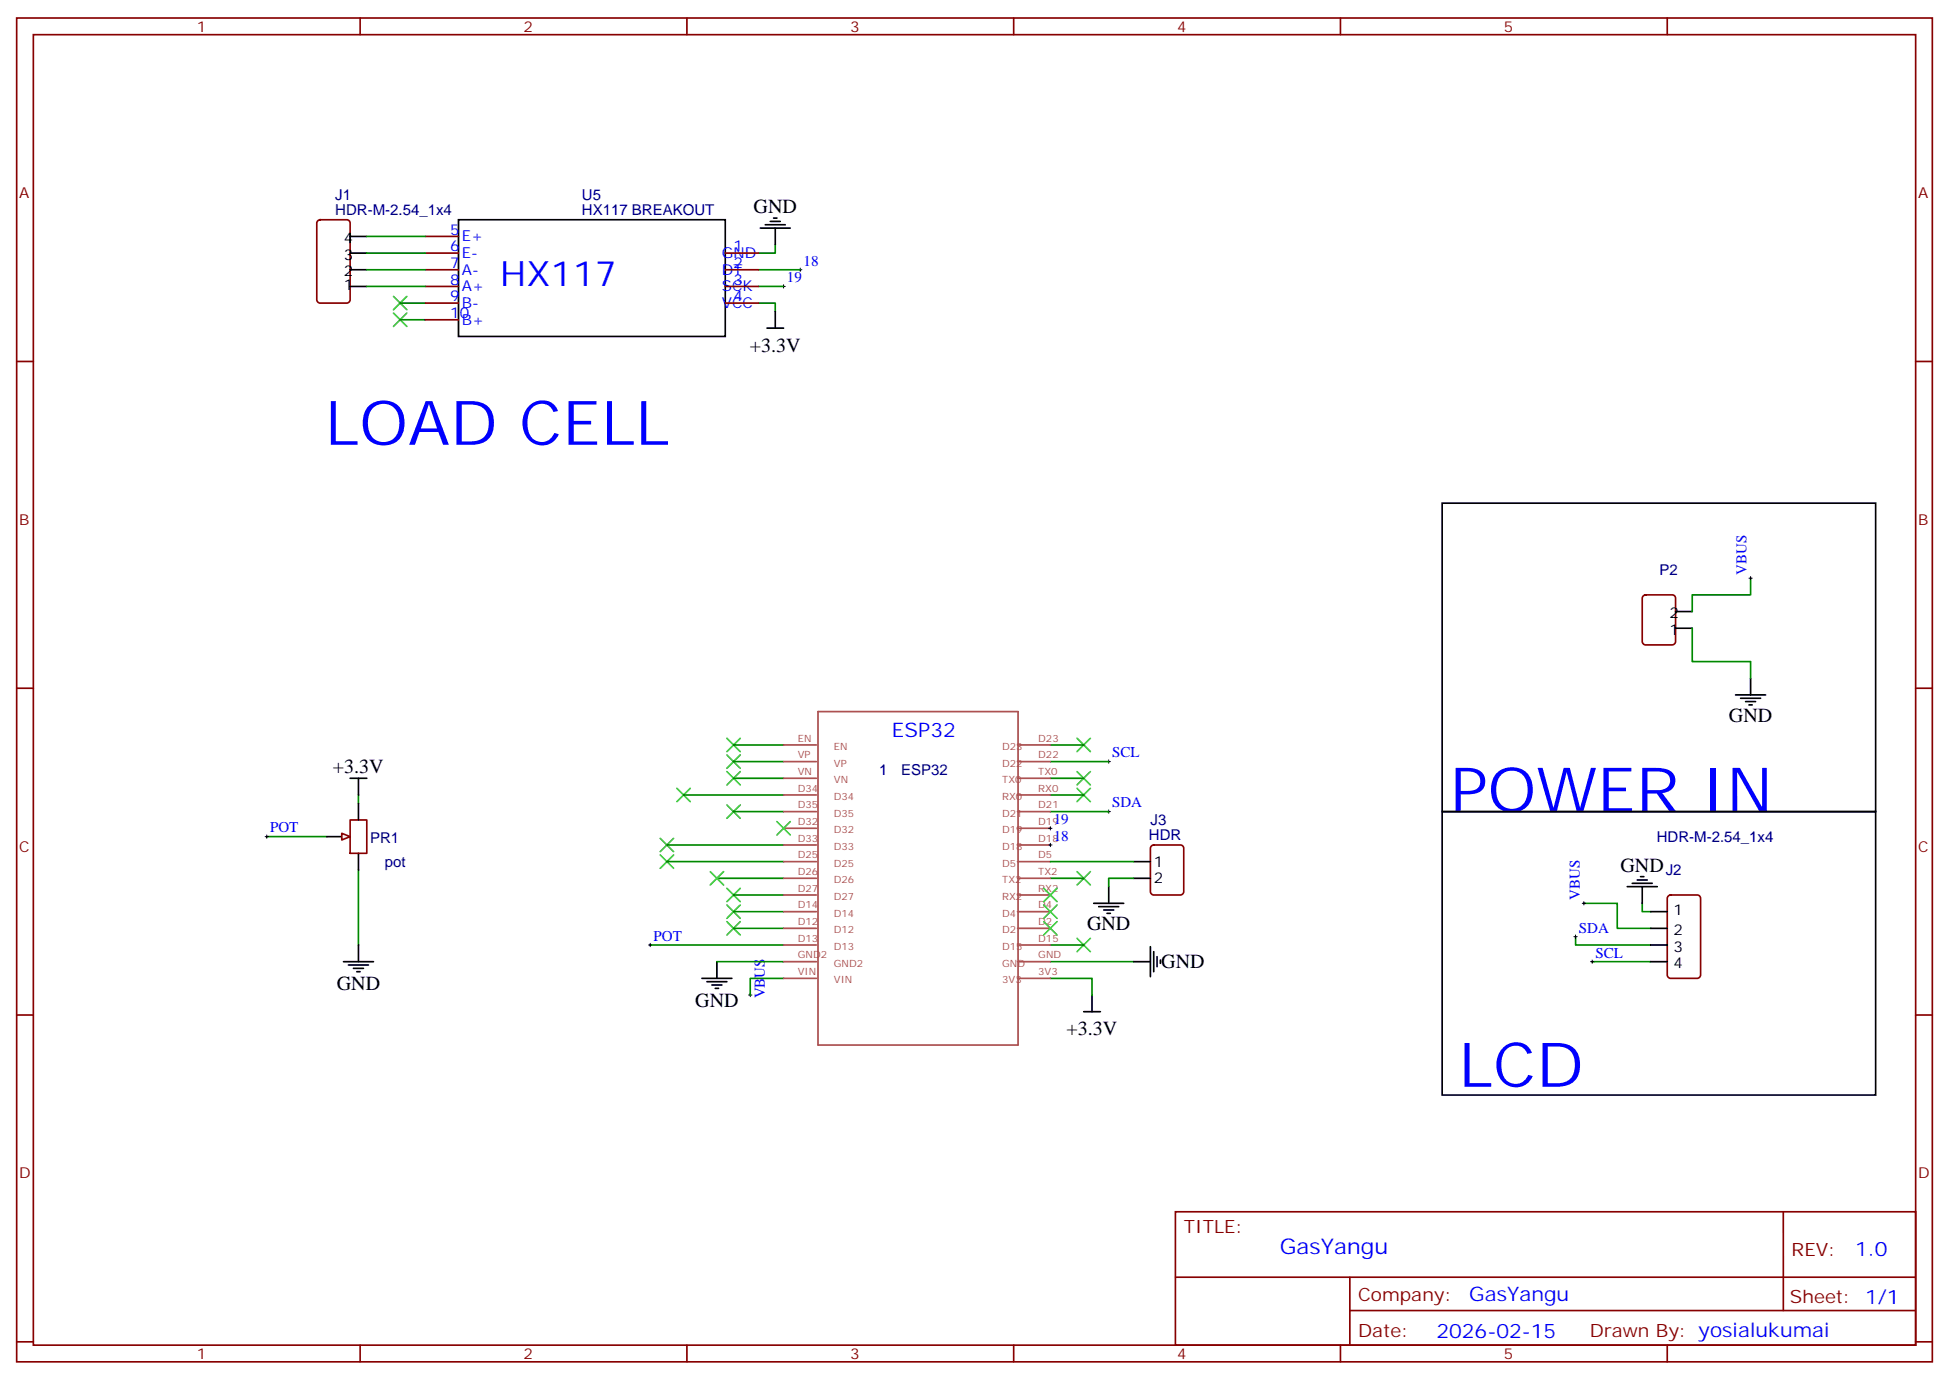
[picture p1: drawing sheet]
<svg xmlns="http://www.w3.org/2000/svg" width="412mm" height="292mm" viewBox="0 0 412 292" stroke-linecap="round" stroke-linejoin="round" font-family="sans-serif">
<g fill="none" stroke="#870000" stroke-width=".35">
<path d="M3.5 3.8h405.4v284.3h-405.4zM7.1 7.3h398.2v277.3h-398.2zM76.2 3.8v3.5M145.3 3.8v3.5M214.5 3.8v3.5M283.6 3.8v3.5M352.8 3.8v3.5M3.5 76.5h3.6M405.3 76.5h3.6M3.5 145.6h3.6M405.3 145.6h3.6M74.1 173.5h3.5v7.1h-3.5z"/>
<path d="M3.5 214.8h3.6M405.3 214.8h3.6M248.7 256.4h156.6v28.2h-156.6zM377.3 256.4v20.9M248.7 270.2h156.5M285.6 277.3h119.6M285.6 270.2v14.2M3.5 283.9h3.6M76.2 284.6v3.5M145.3 284.6v3.5M214.5 284.6v3.5M283.6 284.6v3.5"/>
<path d="M352.8 284.6v3.5M405.3 283.9h3.6"/>
</g>
<path d="M139.7 177.4l2.8 2.8M142.5 177.4l-2.8 2.8M139.7 180.9l2.8 2.8M142.5 180.9l-2.8 2.8" fill="none" stroke="#3c3" stroke-width=".35"/>
<path d="M56.4 177h12.7M75.8 168.2v1.8M75.8 184.1v15.9" fill="none" stroke="#008700" stroke-width=".35"/>
<path d="M56.1 177h.7M56.4 176.7v.7" fill="none" stroke="#000" stroke-width=".21"/>
<path d="M69.1 177h3.6M74.1 164.7h3.5M75.8 164.7v3.5M75.8 170v3.5M75.8 180.6v3.5M75.8 200v3.5M72.7 203.5h6.3M73.7 204.2h4.3M74.8 204.9h2.1M75.5 205.6h.7" fill="none" stroke="#000" stroke-width=".35"/>
<path d="M72.3 176.3l1.8 .7-1.8 .7z" fill="#f0f0f0" stroke="#870000" stroke-width=".35"/>
<g fill="none" stroke="#000" stroke-width=".35">
<path d="M74.1 57.1h3.5M74.1 53.6h3.5M74.1 50h3.5M97 46.5h56.5v24.7h-56.5zM160.9 48.3h6.3M161.9 47.6h4.3M163 46.8h2.1M163.7 46.1h.7M164 48.3v3.5M74.1 60.6h3.5M162.3 69.4h3.5M164 65.9v3.5"/>
<path d="M305.2 106.5h91.7v65.2h-91.7zM354.5 132.9h3.6M354.5 129.4h3.6M367.2 147h6.4M368.3 147.7h4.2M369.4 148.4h2.1M370.1 149.2h.7M370.4 143.5v3.5M305.2 171.7h91.7v60h-91.7zM231.4 191.1h6.4M232.5 191.8h4.2M233.5 192.5h2.2"/>
<path d="M234.2 193.3h.7M234.6 187.6v3.5M239.9 182.3h3.5M239.9 185.8h3.5M344.3 187.6h6.4M345.4 186.9h4.2M346.4 186.2h2.1M347.1 185.5h.7M347.5 187.6v3.5M349.2 192.9h3.6M349.2 196.4h3.6M349.2 200h3.6"/>
<path d="M148.5 207h6.4M149.6 207.7h4.2M150.6 208.4h2.2M151.3 209.1h.7M151.7 203.5v3.5M229.3 214.1h3.5M231.1 210.5v3.6M239.9 203.5h3.5M243.4 200.3v6.4M244.1 201.4v4.2M244.8 202.4v2.1M245.5 203.1v.7"/>
<path d="M349.2 203.5h3.6"/>
</g>
<g fill="none" stroke="#008700" stroke-width=".35">
<path d="M77.6 50h12.4M77.6 57.1h12.4M77.6 53.6h12.4M160.5 57.1h8.8M164 51.8v1.8h-3.5M77.6 60.6h12.4M84.7 67.7h5.3M84.7 64.1h5.3M160.5 64.1h3.5v1.8M160.5 60.6h5.3M358.1 132.9v7.1h12.3v3.5M370.4 122.3v3.6h-12.3v3.5"/>
<path d="M155.2 157.6h10.6M222.2 157.6h7.1M141.1 178.8h24.7M144.6 168.2h21.2M155.2 161.1h10.6M155.2 164.7h10.6M155.2 171.7h10.6M222.2 171.7h12.4M222.2 161.1h12.4M222.2 164.7h7.1M222.2 168.2h7.1M137.6 200h28.2"/>
<path d="M141.1 182.3h24.7M151.7 185.8h14.1M155.2 196.4h10.6M155.2 189.4h10.6M155.2 192.9h10.6M222.2 200h7.1M222.2 185.8h7.1M222.2 182.3h17.7M239.9 185.8h-5.3v1.8M333.4 198.2v1.8h15.8M335.1 191.1h7.1v5.3h7M347.5 191.1v1.8h1.7"/>
<path d="M151.7 203.5h14.1M165.8 207h-7.1v3.5M222.2 207h8.9v3.5M222.2 203.5h17.7M336.9 203.5h12.3"/>
</g>
<g fill="none" stroke="#000" stroke-width=".21">
<path d="M169 57.1h.7M169.3 56.7v.7M165.5 60.6h.7M165.8 60.3v.7M370.1 122.3h.7M370.4 122v.7M221.9 178.8h.7M221.9 175.3h.7M222.2 174.9v.7M222.2 178.4v.7M234.2 171.7h.7M234.2 161.1h.7"/>
<path d="M234.6 160.8v.7M234.6 171.4v.7M137.2 200h.7M137.6 199.6v.7M333 198.2h.7M333.4 197.8v.7M334.8 191.1h.7M335.1 190.8v.7M158.4 210.5h.7M158.7 210.2v.7M336.5 203.5h.8M336.9 203.1v.7"/>
</g>
<g fill="none" stroke="#870000" stroke-width=".35">
<path d="M67.3 46.7l.4-.2h5.7a.71 .71 0 0 1 .7 .7v16.2a.76 .76 0 0 1-.7 .7h-5.7a.76 .76 0 0 1-.7-.7v-16.2zM90 53.6h7M90 57.1h7M90 50h7M153.5 53.6h7M153.5 57.1h7M90 60.6h7M90 64.1h7M90 67.7h7M153.5 60.6h7M153.5 64.1h7M347.7 126.1l.5-.2h5.6a.71 .71 0 0 1 .7 .7v9.1a.76 .76 0 0 1-.7 .8h-5.6a.76 .76 0 0 1-.7-.8v-9.1z"/>
<path d="M243.7 179l.4-.2h5.7a.71 .71 0 0 1 .7 .7v9.2a.76 .76 0 0 1-.7 .7h-5.7a.76 .76 0 0 1-.7-.7v-9.2zM353 189.6l.5-.2h5.6a.71 .71 0 0 1 .7 .7v16.2a.76 .76 0 0 1-.7 .7h-5.6a.76 .76 0 0 1-.7-.7v-16.2z"/>
</g>
<g fill="none" stroke="#3c3" stroke-width=".35">
<path d="M83.3 66.3l2.8 2.8M83.3 62.7l2.8 2.8M86.1 66.3l-2.8 2.8M86.1 62.7l-2.8 2.8M153.8 159.7l2.8 2.9M153.8 156.2l2.8 2.8M156.6 156.2l-2.8 2.8M156.6 159.7l-2.8 2.9M227.9 156.2l2.8 2.8M230.7 156.2l-2.8 2.8M143.2 166.8l2.8 2.8M146 166.8l-2.8 2.8"/>
<path d="M153.8 170.3l2.8 2.8M153.8 163.3l2.8 2.8M156.6 170.3l-2.8 2.8M156.6 163.3l-2.8 2.8M164.4 173.8l2.8 2.9M167.2 173.8l-2.8 2.9M227.9 163.3l2.8 2.8M227.9 166.8l2.8 2.8M230.7 163.3l-2.8 2.8M230.7 166.8l-2.8 2.8M150.3 184.4l2.8 2.9M153.1 184.4l-2.8 2.9"/>
<path d="M153.8 195l2.8 2.8M153.8 191.5l2.8 2.8M153.8 188l2.8 2.8M156.6 195l-2.8 2.8M156.6 191.5l-2.8 2.8M156.6 188l-2.8 2.8M220.8 188l2.9 2.8M220.8 191.5l2.9 2.8M220.8 195l2.9 2.8M223.7 191.5l-2.9 2.8M223.7 188l-2.9 2.8M223.7 195l-2.9 2.8"/>
<path d="M227.9 184.4l2.8 2.9M227.9 198.5l2.8 2.9M230.7 184.4l-2.8 2.9M230.7 198.5l-2.8 2.9"/>
</g>
<g fill="none" stroke="#a64a4a" stroke-width=".35">
<path d="M165.8 157.6h6.9M173.1 150.6h42.3v70.5h-42.3zM215.3 157.6h6.9M165.8 178.8h6.9M165.8 175.3h6.9M165.8 171.7h6.9M165.8 168.2h6.9M165.8 164.7h6.9M165.8 161.1h6.9M215.3 178.8h6.9M215.3 175.3h6.9M215.3 171.7h6.9"/>
<path d="M215.3 168.2h6.9M215.3 164.7h6.9M215.3 161.1h6.9M165.8 200h6.9M165.8 196.4h6.9M165.8 192.9h6.9M165.8 189.4h6.9M165.8 185.8h6.9M165.8 182.3h6.9M215.3 200h6.9M215.3 196.4h6.9M215.3 192.9h6.9"/>
<path d="M215.3 189.4h6.9M215.3 185.8h6.9M215.3 182.3h6.9M165.8 207h6.9M165.8 203.5h6.9M215.3 207h6.9M215.3 203.5h6.9"/>
</g>
<g font-size="13.1" fill="#00f">
<text x="68.8" y="94.1">LOAD CELL</text>
<text x="306.9" y="171.7">POWER IN</text>
<text x="308.7" y="229.9">LCD</text>
</g>
<text font-size="7.4" fill="#00f" x="105.8" y="60.6">HX117</text>
<text font-size="4.6" fill="#00f" x="270.8" y="265.4">GasYangu</text>
<g font-size="4.2">
<text x="159.5" y="45.1">GND</text>
<text x="158.7" y="74.4">+3.3V</text>
<text x="365.8" y="152.7">GND</text>
<text x="70.4" y="163.6">+3.3V</text>
<text x="342.9" y="184.4">GND</text>
<text x="230" y="196.8">GND</text>
<text x="71.3" y="209.6">GND</text>
<text x="245.7" y="204.9">GND</text>
<text x="147.1" y="213.1">GND</text>
<text x="225.7" y="219">+3.3V</text>
</g>
<g font-size="4.2" fill="#00f">
<text x="188.7" y="155.9">ESP32</text>
<text x="392.5" y="265.7">1.0</text>
<text x="310.9" y="275.2">GasYangu</text>
<text x="304" y="283">2026-02-15</text>
</g>
<g font-size="3.9" fill="#800">
<text x="250.5" y="261">TITLE:</text>
<text x="379.1" y="265.7">REV:</text>
<text x="287.4" y="275.2">Company:</text>
<text x="378.7" y="275.8">Sheet: 1/1</text>
<text x="287.4" y="282.9">Date:</text>
<text x="336.4" y="282.9">Drawn By: yosialukumai</text>
</g>
<g font-size="3.2" fill="#800">
<text x="41.6" y="6.8">1</text>
<text x="110.8" y="6.8">2</text>
<text x="179.9" y="6.8">3</text>
<text x="249.1" y="6.8">4</text>
<text x="318.2" y="6.8">5</text>
<text x="4.1" y="41.9">A</text>
<text x="405.9" y="41.9">A</text>
<text x="4.1" y="111.1">B</text>
<text x="405.9" y="111.1">B</text>
<text x="4.1" y="180.2">C</text>
<text x="405.9" y="180.2">C</text>
<text x="4.1" y="249.3">D</text>
<text x="405.9" y="249.3">D</text>
<text x="41.6" y="287.6">1</text>
<text x="110.8" y="287.6">2</text>
<text x="179.9" y="287.6">3</text>
<text x="249.1" y="287.6">4</text>
<text x="318.2" y="287.6">5</text>
</g>
<g font-size="3.2" fill="#000080">
<text x="70.9" y="45.4">HDR-M-2.54_1x4</text>
<text x="70.9" y="42.2">J1</text>
<text x="123.1" y="45.4">HX117 BREAKOUT</text>
<text x="123.1" y="42.3">U5</text>
<text x="351.1" y="121.6">P2</text>
<text x="186.1" y="164">1</text>
<text x="190.7" y="164">ESP32</text>
<text x="78.3" y="178.3">PR1</text>
<text x="243.1" y="177.7">HDR</text>
<text x="243.4" y="174.6">J3</text>
<text x="350.6" y="178.2">HDR-M-2.54_1x4</text>
<text x="81.4" y="183.4">pot</text>
<text x="352.4" y="185.1">J2</text>
</g>
<g font-size="3.2">
<text x="72.8" y="51.4">4</text>
<text x="72.8" y="58.5">2</text>
<text x="72.8" y="55">3</text>
<text x="72.8" y="61.3">1</text>
<text x="353.2" y="130.8">2</text>
<text x="353.2" y="134.3">1</text>
<text x="244.1" y="183.4">1</text>
<text x="244.1" y="186.9">2</text>
<text x="354.1" y="193.6">1</text>
<text x="354.1" y="197.8">2</text>
<text x="354.1" y="201.4">3</text>
<text x="354.1" y="204.9">4</text>
</g>
<g font-size="3.2" fill="#00f">
<text x="95.2" y="49.7">5</text>
<text x="95.2" y="53.2">6</text>
<text x="97.7" y="51.1">E+</text>
<text x="155.2" y="53.2">1</text>
<text x="95.2" y="56.7">7</text>
<text x="97.7" y="54.6">E-</text>
<text x="97.7" y="58.1">A-</text>
<text x="152.8" y="54.6">GND</text>
<text x="152.8" y="58.1">DT</text>
<text x="155.2" y="56.7">2</text>
<text x="166.5" y="59.7">19</text>
<text x="170" y="56.2">18</text>
<text x="95.2" y="60.3">8</text>
<text x="95.2" y="63.8">9</text>
<text x="97.7" y="61.7">A+</text>
<text x="97.7" y="65.2">B-</text>
<text x="152.8" y="61.7">SCK</text>
<text x="152.8" y="65.2">VCC</text>
<text x="155.2" y="60.3">3</text>
<text x="155.2" y="63.8">4</text>
<text x="95.2" y="67.3">10</text>
<text x="97.7" y="68.7">B+</text>
<text x="369.5" y="121.6" transform="rotate(-90 369.5 121.6)">VBUS</text>
<text x="235.3" y="160.3">SCL</text>
<text x="235.3" y="170.9">SDA</text>
<text x="57.1" y="176.1">POT</text>
<text x="223" y="177.9">18</text>
<text x="223" y="174.4">19</text>
<text x="334.3" y="190.4" transform="rotate(-90 334.3 190.4)">VBUS</text>
<text x="334.1" y="197.3">SDA</text>
<text x="138.3" y="199.1">POT</text>
<text x="337.6" y="202.6">SCL</text>
<text x="161.9" y="211.2" transform="rotate(-90 161.9 211.2)">VBUS</text>
</g>
<g font-size="2.1" fill="#a54b4b">
<text x="168.8" y="160.5">VP</text>
<text x="168.8" y="156.9">EN</text>
<text x="176.4" y="158.7">EN</text>
<text x="212.1" y="158.7">D23</text>
<text x="219.7" y="160.5">D22</text>
<text x="219.7" y="156.9">D23</text>
<text x="168.8" y="167.5">D34</text>
<text x="168.8" y="164">VN</text>
<text x="176.4" y="165.7">VN</text>
<text x="176.4" y="162.2">VP</text>
<text x="212.1" y="165.7">TX0</text>
<text x="212.1" y="162.2">D22</text>
<text x="219.7" y="167.5">RX0</text>
<text x="219.7" y="164">TX0</text>
<text x="168.8" y="171">D35</text>
<text x="176.4" y="172.8">D35</text>
<text x="176.4" y="169.2">D34</text>
<text x="212.1" y="172.8">D21</text>
<text x="212.1" y="169.2">RX0</text>
<text x="219.7" y="171">D21</text>
<text x="168.8" y="178.1">D33</text>
<text x="168.8" y="174.6">D32</text>
<text x="176.4" y="179.8">D33</text>
<text x="176.4" y="176.3">D32</text>
<text x="212.1" y="179.8">D18</text>
<text x="212.1" y="176.3">D19</text>
<text x="219.7" y="178.1">D18</text>
<text x="219.7" y="174.6">D19</text>
<text x="168.8" y="185.1">D26</text>
<text x="168.8" y="181.6">D25</text>
<text x="176.4" y="183.4">D25</text>
<text x="212.1" y="183.4">D5</text>
<text x="219.7" y="185.1">TX2</text>
<text x="219.7" y="181.6">D5</text>
<text x="168.8" y="188.7">D27</text>
<text x="176.4" y="190.4">D27</text>
<text x="176.4" y="186.9">D26</text>
<text x="212.1" y="190.4">RX2</text>
<text x="212.1" y="186.9">TX2</text>
<text x="219.7" y="188.7">RX2</text>
<text x="168.8" y="195.7">D12</text>
<text x="168.8" y="192.2">D14</text>
<text x="176.4" y="197.5">D12</text>
<text x="176.4" y="193.9">D14</text>
<text x="212.1" y="197.5">D2</text>
<text x="212.1" y="193.9">D4</text>
<text x="219.7" y="195.7">D2</text>
<text x="219.7" y="192.2">D4</text>
<text x="168.8" y="202.8">GND2</text>
<text x="168.8" y="199.3">D13</text>
<text x="176.4" y="201">D13</text>
<text x="212.1" y="201">D15</text>
<text x="219.7" y="202.8">GND</text>
<text x="219.7" y="199.3">D15</text>
<text x="168.8" y="206.3">VIN</text>
<text x="176.4" y="208.1">VIN</text>
<text x="176.4" y="204.5">GND2</text>
<text x="212.1" y="208.1">3V3</text>
<text x="212.1" y="204.5">GND</text>
<text x="219.7" y="206.3">3V3</text>
</g>
</svg>
